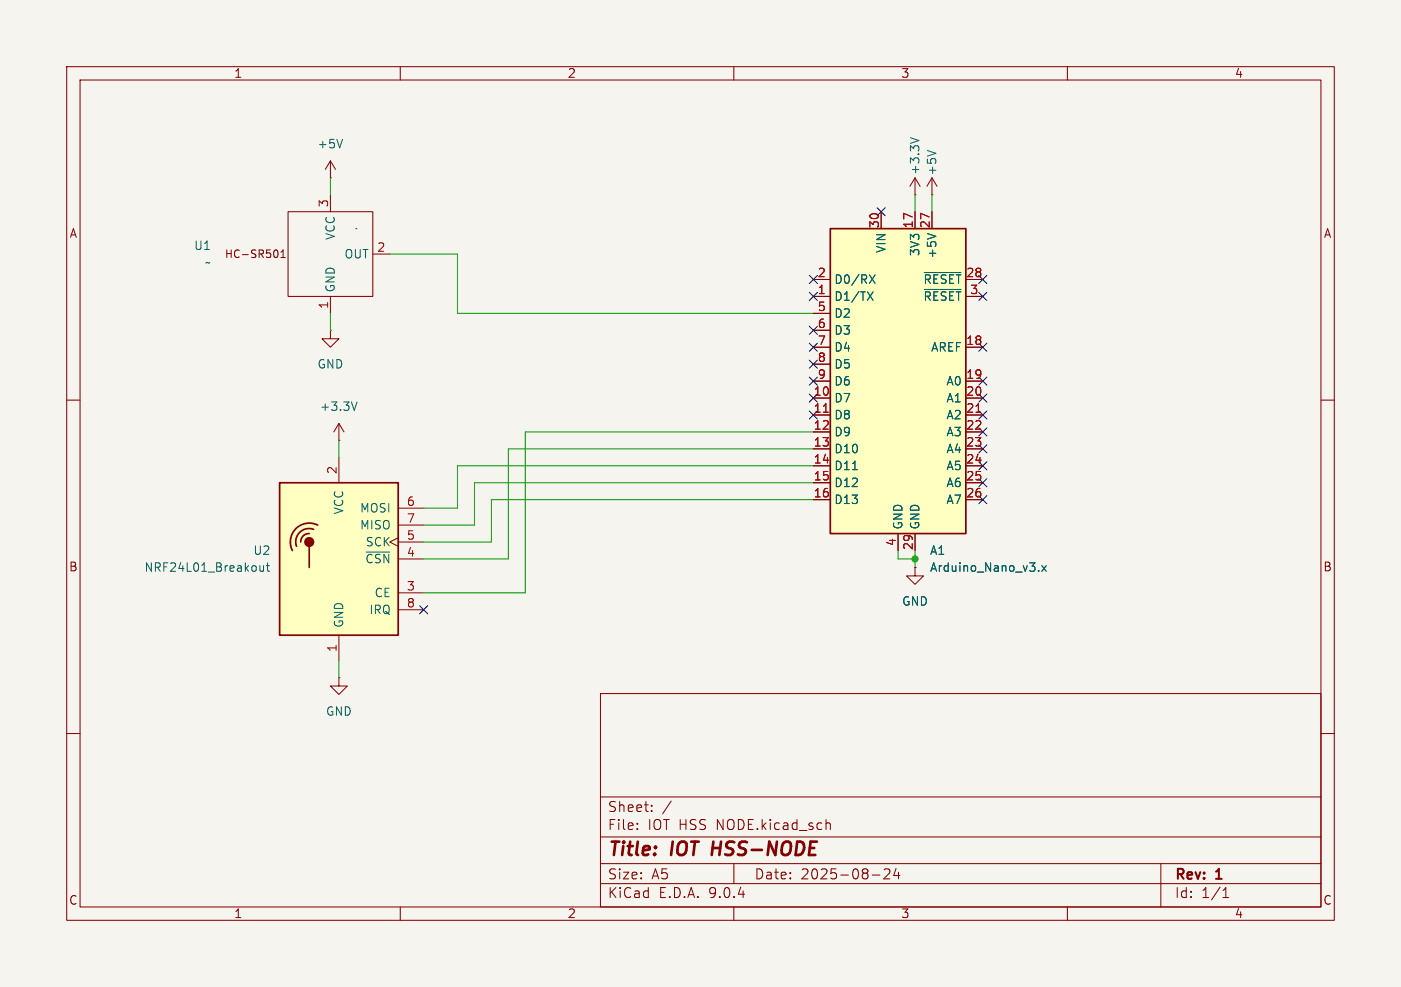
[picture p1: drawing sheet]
<svg xmlns="http://www.w3.org/2000/svg" width="210mm" height="148mm" viewBox="0 0 210 148" stroke-linecap="round" stroke-linejoin="round" font-family="sans-serif">
<path d="M0 0h210v148h-210z" fill="#f5f4ef" stroke="#f5f4ef" stroke-width=".15"/>
<g fill="none" stroke="#840000" stroke-width=".15">
<path d="M10 10h190v128h-190zM12 12h186v124h-186zM60 10v2M110 10v2M160 10v2M10 60h2M198 60h2M137.2 85.1v1.3h1.2l-1.2 1.2-1.3-1.2h1.3M137.2 85.1h.1M10 110h2M90 104h108v32h-108zM90 119.5h108"/>
<path d="M198 110h2M60 136v2M90 132.5h108M90 129.5h108M90 125.5h108M95.5 124.2v.2M95.5 123.5v.1M97.7 121.5v.2M97.7 120.8v.1M100.6 120.1l-1.3 1.9M110 136v2M110 129.5v3"/>
<path d="M124 123.4h.3l.2 .2v.8M130.8 131.2h1.1M132.5 130.4l.3-.1 .5 .1a.41 .41 0 0 1 0 .5l-.8 .9h.9M134.3 130.2l-.3 1.1h.9M134.7 130.8v1M160 136v2M174 129.5v6.5M183.3 134.6h.9M183.3 133.5l.5-.4v1.5"/>
</g>
<path d="M41.9 72.4h17.8v22.9h-17.8z" fill="#ffffc2"/>
<path d="M41.9 72.4h17.8v22.9h-17.8zM47 79.4a1.99 1.99 0 0 0-2.1 .4 1.99 1.99 0 0 0-.5 2.1M47.6 78.7a2.84 2.84 0 0 0-3.2 .6 2.84 2.84 0 0 0-.6 3.2M46.4 80a1.23 1.23 0 0 0-1.3 1.3M46.4 81.9v3.2" fill="none" stroke="#840000" stroke-width=".25"/>
<circle cx="46.4" cy="81.3" r=".63" fill="#840000" stroke="#840000" stroke-width=".25"/>
<g fill="none" stroke="#840000" stroke-width=".15">
<path d="M41.5 37.5l.2 .4-.2 .7M42.1 38.6h.7M42.1 37.8l.3-.3v1.1M43.2 31.8h12.7v12.7h-12.7zM49.5 29.2v2.6M53.3 34.3h.1M55.9 38.1h2.5M49.5 44.5v2.5M50.8 68.6v3.8M59.7 76.2h3.8M59.7 78.7h3.8M50.8 95.3v3.8"/>
<path d="M59.7 80.6l-1.3 .7 1.3 .6M59.7 81.3h3.8M59.7 83.8h3.8M59.7 88.9h3.8M59.7 91.4h3.8M50.8 101.6v1.3h1.3l-1.3 1.2-1.3-1.2h1.3M50.8 101.6h.1"/>
</g>
<path d="M39 84.8v.8l.3 .1 .2-.2M39.5 84.8v.9M39.9 84.8h.5M40.1 84.4v1.1l.3 .2M54.9 82.8h3.5" fill="none" stroke="#006464" stroke-width=".15"/>
<path d="M124.5 34.3h20.3v45.7h-20.3z" fill="#ffffc2"/>
<path d="M124.5 34.3h20.3v45.7h-20.3z" fill="none" stroke="#840000" stroke-width=".25"/>
<g fill="none" stroke="#840000" stroke-width=".15">
<path d="M49.5 26.7h.1M49.5 24.1l-.7 1.3M49.5 24.1l.8 1.3M49.5 24.1v2.6M132.1 31.8v2.5M137.2 29.2h.1M137.2 26.7v2.5M137.2 31.8v2.5M137.2 26.7l-.8 1.2M137.2 26.7l.7 1.2M139.7 29.2h.1M139.7 26.7v2.5"/>
<path d="M139.7 31.8v2.5M139.7 26.7l-.8 1.2M139.7 26.7l.8 1.2M49.5 49.5v1.3h1.3l-1.3 1.3-1.2-1.3h1.2M49.5 49.5h.1M121.9 41.9h2.6M121.9 44.5h2.6M121.9 47h2.6M121.9 49.5h2.6M121.9 52.1h2.6M121.9 54.6h2.6M121.9 57.2h2.6"/>
<path d="M121.9 59.7h2.6M144.8 41.9h2.5M144.8 44.5h2.5M144.8 52.1h2.5M144.8 57.2h2.5M144.8 59.7h2.5M50.8 66h.1M50.8 63.5l-.8 1.3M50.8 63.5l.8 1.3M50.8 63.5v2.5M121.9 62.2h2.6M121.9 64.8h2.6"/>
<path d="M121.9 67.3h2.6M121.9 69.9h2.6M121.9 72.4h2.6M121.9 74.9h2.6M144.8 62.2h2.5M144.8 64.8h2.5M144.8 67.3h2.5M144.8 69.9h2.5M144.8 72.4h2.5M144.8 74.9h2.5M134.6 80v2.6M137.2 85.1h.1"/>
<path d="M137.2 80v2.6"/>
</g>
<g fill="none" stroke="#006464" stroke-width=".15">
<path d="M51.3 20.9l-.4 1.3M136.5 20.6l1.2 .5M139 35l1.3 .4M139 22.6l1.3 .4M130 43.8l.9 1.2M130.3 41.2l.9 1.3M130.9 43.8l-.9 1.2M131.2 41.2l-.9 1.3M138.6 40.9h5.4M138.6 43.4h5.4M53.5 60.3l-.4 1.2M127.8 70.4h.7"/>
<path d="M155.7 85.5v.2M156.2 84.8l.6 .9M156.8 84.8l-.6 .9"/>
</g>
<path d="M123.4 61.8h.8M146.3 61.8h.7" fill="none" stroke="#a90000" stroke-width=".15"/>
<g fill="none" stroke="#009600" stroke-width=".15">
<path d="M49.5 26.7v2.5M58.4 38.1h10.2v8.9h53.3M137.2 29.2v2.6M139.7 29.2v2.6M49.5 47v2.5M50.8 66v2.6M121.9 72.4h-50.8v6.3h-7.6M121.9 67.3h-45.7v16.5h-12.7M121.9 74.9h-48.2v6.4h-10.2M121.9 64.8h-43.2v24.1h-15.2M121.9 69.9h-53.3v6.3h-5.1M50.8 99.1v2.5"/>
<path d="M134.6 82.6v1.2h2.6M137.2 82.6v2.5"/>
</g>
<g fill="none" stroke="#000084" stroke-width=".15">
<path d="M131.5 31.1l1.2 1.3M132.7 31.1l-1.2 1.3M121.3 54l1.2 1.2M121.3 56.5l1.2 1.3M121.3 41.3l1.2 1.2M121.3 43.8l1.2 1.3M121.3 51.5l1.2 1.2M121.3 59.1l1.2 1.2M121.3 48.9l1.2 1.2M122.5 54l-1.2 1.2M122.5 56.5l-1.2 1.3M122.5 41.3l-1.2 1.2"/>
<path d="M122.5 43.8l-1.2 1.3M122.5 51.5l-1.2 1.2M122.5 59.1l-1.2 1.2M122.5 48.9l-1.2 1.2M146.7 41.3l1.2 1.2M146.7 43.8l1.2 1.3M146.7 56.5l1.2 1.3M146.7 59.1l1.2 1.2M146.7 51.5l1.2 1.2M147.9 41.3l-1.2 1.2M147.9 43.8l-1.2 1.3M147.9 56.5l-1.2 1.3"/>
<path d="M147.9 59.1l-1.2 1.2M147.9 51.5l-1.2 1.2M121.3 61.6l1.2 1.2M122.5 61.6l-1.2 1.2M146.7 61.6l1.2 1.2M146.7 64.2l1.2 1.2M146.7 71.8l1.2 1.2M146.7 74.3l1.2 1.2M146.7 66.7l1.2 1.2M146.7 69.2l1.2 1.3M147.9 61.6l-1.2 1.2M147.9 64.2l-1.2 1.2"/>
<path d="M147.9 71.8l-1.2 1.2M147.9 74.3l-1.2 1.2M147.9 66.7l-1.2 1.2M147.9 69.2l-1.2 1.3M62.9 90.8l1.2 1.2M64.1 90.8l-1.2 1.2"/>
</g>
<circle cx="137.2" cy="83.8" r=".46" fill="#009600" stroke="#009600" stroke-width=".15"/>
<g font-size="2.8" fill="#840000">
<text x="91" y="128.9">Title:</text>
<text x="100.7" y="128.9">IOT HSS-NODE</text>
</g>
<g font-size="2.1" fill="#840000">
<text x="91" y="124.7">File:</text>
<text x="91" y="122">Sheet:</text>
<text x="97.1" y="124.7">IOT HSS NODE.kicad_sch</text>
<text x="91" y="134.9">KiCad</text>
<text x="91" y="132.1">Size:</text>
<text x="97.7" y="132.1">A5</text>
<text x="98.7" y="134.9">E.D.A.</text>
<text x="106.3" y="134.9">9.0.4</text>
<text x="113" y="132.1">Date:</text>
<text x="120" y="132.1">2025-08-24</text>
<text x="176" y="132.3">Rev:</text>
<text x="176" y="134.9">Id:</text>
<text x="180.1" y="134.9">1/1</text>
<text x="182.4" y="132.3">1</text>
</g>
<g font-size="1.8" fill="#840000">
<text x="35" y="11.9">1</text>
<text x="85" y="11.9">2</text>
<text x="135" y="11.9">3</text>
<text x="185" y="11.9">4</text>
<text x="10.3" y="35.9">A</text>
<text x="198.4" y="35.9">A</text>
<text x="10.3" y="85.9">B</text>
<text x="198.3" y="85.9">B</text>
<text x="10.3" y="135.9">C</text>
<text x="35" y="137.9">1</text>
<text x="85" y="137.9">2</text>
<text x="135" y="137.9">3</text>
<text x="185" y="137.9">4</text>
<text x="198.3" y="135.9">C</text>
</g>
<g font-size="1.8" fill="#006464">
<text x="47.5" y="22.5">+5V</text>
<text x="138" y="26.3" transform="rotate(-90 138 26.3)">+3.3V</text>
<text x="140.6" y="26.4" transform="rotate(-90 140.6 26.4)">+5V</text>
<text x="29" y="37.7">U1</text>
<text x="30.6" y="40.2">~</text>
<text x="50.4" y="36.1" transform="rotate(-90 50.4 36.1)">VCC</text>
<text x="51.5" y="39">OUT</text>
<text x="132.9" y="38" transform="rotate(-90 132.9 38)">VIN</text>
<text x="138" y="38.5" transform="rotate(-90 138 38.5)">3V3</text>
<text x="140.6" y="38.9" transform="rotate(-90 140.6 38.9)">+5V</text>
<text x="50.4" y="43.9" transform="rotate(-90 50.4 43.9)">GND</text>
<text x="125" y="42.8">D0/RX</text>
<text x="125" y="45.3">D1/TX</text>
<text x="125" y="47.9">D2</text>
<text x="138.3" y="42.8">~{RESET}</text>
<text x="138.3" y="45.3">~{RESET}</text>
<text x="125" y="50.4">D3</text>
<text x="125" y="52.9">D4</text>
<text x="139.5" y="52.9">AREF</text>
<text x="47.5" y="55.5">GND</text>
<text x="125" y="55.5">D5</text>
<text x="125" y="58">D6</text>
<text x="141.8" y="58">A0</text>
<text x="47.9" y="61.8">+3.3V</text>
<text x="125" y="60.6">D7</text>
<text x="125" y="63.1">D8</text>
<text x="125" y="65.6">D9</text>
<text x="141.8" y="60.6">A1</text>
<text x="141.8" y="63.1">A2</text>
<text x="141.8" y="65.6">A3</text>
<text x="125" y="68.2">D10</text>
<text x="125" y="70.7">D11</text>
<text x="141.8" y="68.2">A4</text>
<text x="141.8" y="70.7">A5</text>
<text x="51.7" y="77.2" transform="rotate(-90 51.7 77.2)">VCC</text>
<text x="53.9" y="77.1">MOSI</text>
<text x="125" y="73.3">D12</text>
<text x="125" y="75.8">D13</text>
<text x="141.8" y="73.3">A6</text>
<text x="141.8" y="75.8">A7</text>
<text x="37.9" y="83.4">U2</text>
<text x="53.9" y="79.6">MISO</text>
<text x="54.7" y="82.1">SCK</text>
<text x="135.5" y="79.5" transform="rotate(-90 135.5 79.5)">GND</text>
<text x="138" y="79.5" transform="rotate(-90 138 79.5)">GND</text>
<text x="139.3" y="83.4">A1</text>
<text x="21.6" y="86">NRF24L01_Breakout</text>
<text x="54.7" y="84.7">~{CSN}</text>
<text x="56.1" y="89.8">CE</text>
<text x="139.3" y="86">Arduino_Nano_v3.x</text>
<text x="51.7" y="94.2" transform="rotate(-90 51.7 94.2)">GND</text>
<text x="55.3" y="92.3">IRQ</text>
<text x="135.1" y="91">GND</text>
<text x="48.8" y="107.5">GND</text>
</g>
<g font-size="1.8" fill="#a90000">
<text x="49.3" y="31.2" transform="rotate(-90 49.3 31.2)">3</text>
<text x="131.8" y="34.3" transform="rotate(-90 131.8 34.3)">30</text>
<text x="136.9" y="34.3" transform="rotate(-90 136.9 34.3)">17</text>
<text x="139.4" y="34.3" transform="rotate(-90 139.4 34.3)">27</text>
<text x="56.4" y="37.8">2</text>
<text x="122.5" y="41.7">2</text>
<text x="144.7" y="41.7">28</text>
<text x="49.3" y="46.4" transform="rotate(-90 49.3 46.4)">1</text>
<text x="122.5" y="44.2">1</text>
<text x="122.5" y="46.7">5</text>
<text x="145.3" y="44.2">3</text>
<text x="122.5" y="49.3">6</text>
<text x="122.5" y="51.8">7</text>
<text x="144.7" y="51.8">18</text>
<text x="121.9" y="59.4">10</text>
<text x="122.5" y="54.4">8</text>
<text x="122.5" y="56.9">9</text>
<text x="144.7" y="56.9">19</text>
<text x="144.7" y="59.4">20</text>
<text x="121.9" y="62">11</text>
<text x="121.9" y="64.5">12</text>
<text x="144.7" y="62">21</text>
<text x="144.7" y="64.5">22</text>
<text x="50.5" y="71.2" transform="rotate(-90 50.5 71.2)">2</text>
<text x="121.9" y="67.1">13</text>
<text x="121.9" y="69.6">14</text>
<text x="144.7" y="67.1">23</text>
<text x="144.7" y="69.6">24</text>
<text x="60.9" y="75.9">6</text>
<text x="121.9" y="72.1">15</text>
<text x="121.9" y="74.7">16</text>
<text x="144.7" y="72.1">25</text>
<text x="144.7" y="74.7">26</text>
<text x="60.9" y="78.5">7</text>
<text x="60.9" y="81">5</text>
<text x="60.9" y="83.6">4</text>
<text x="134.4" y="82" transform="rotate(-90 134.4 82)">4</text>
<text x="136.9" y="82.6" transform="rotate(-90 136.9 82.6)">29</text>
<text x="60.9" y="88.6">3</text>
<text x="60.9" y="91.2">8</text>
<text x="50.5" y="97.9" transform="rotate(-90 50.5 97.9)">1</text>
</g>
<text font-size="1.6" fill="#840000" x="33.6" y="38.9">HC-SR501</text>
</svg>
